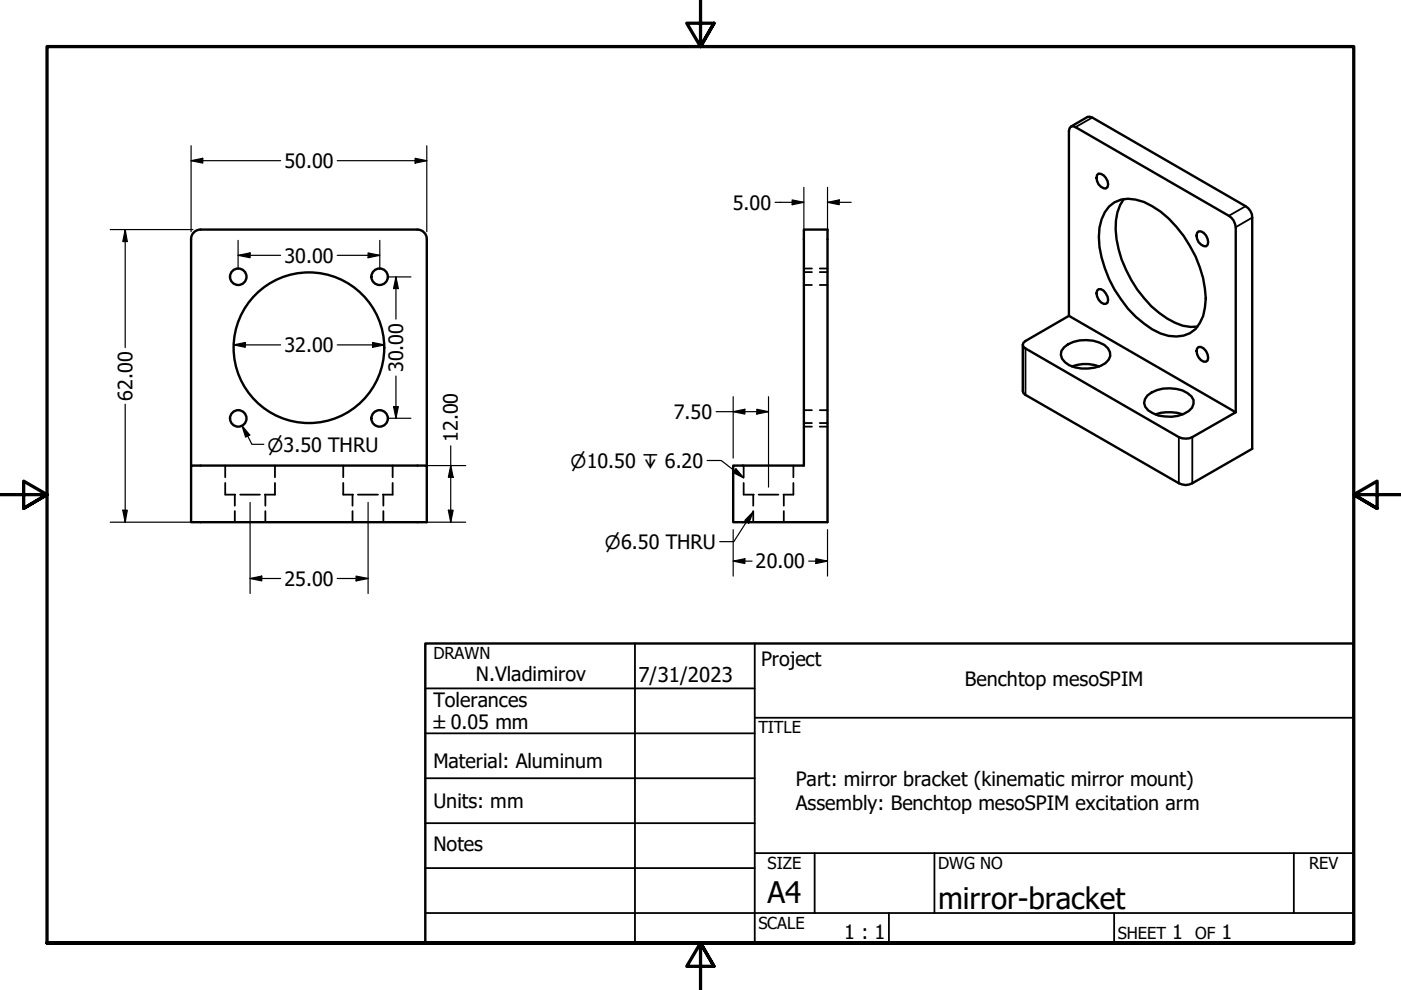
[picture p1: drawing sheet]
<svg xmlns="http://www.w3.org/2000/svg" width="297mm" height="210mm" viewBox="0 0 297 210" stroke-linecap="round" stroke-linejoin="round" font-family="sans-serif">
<!-- layer: Hidden (ANSI) -->
<g fill="none" stroke="#000" stroke-width=".38">
<path d="M170.4 57.7h1.7M170.4 56.9h1.7M173.8 57.7h1.7M173.8 56.9h1.7M170.4 60.4h1.7M173.8 60.4h1.7M47.8 98.7v2.5M58.3 98.7v2.5M72.8 98.7v2.5M83.2 98.7v2.5M157.7 98.7v2.5M168.2 98.7v2.5"/>
<path d="M170.4 89.7h1.7M170.4 90.5h1.7M170.4 87h1.7M173.8 89.7h1.7M173.8 90.5h1.7M173.8 87h1.7M47.8 102.4v2.5h2M49.8 104.9v2.3M49.8 108.4v2.3M50.9 104.9h4.2M56.3 104.9v2.3M56.3 108.4v2.3"/>
<path d="M58.3 102.4v2.5h-2.2M72.8 102.4v2.5h2.1M74.7 104.9v2.3M74.7 108.4v2.3M75.9 104.9h4.2M81.3 104.9v2.3M81.3 108.4v2.3M83.2 102.4v2.5h-2M157.7 102.4v2.5h2.1M159.7 104.9v2.3M159.7 108.4v2.3M160.8 104.9h4.2"/>
<path d="M166.2 104.9v2.3M166.2 108.4v2.3M168.2 102.4v2.5h-2.1"/>
</g>
<!-- layer: Visible (ANSI) -->
<g fill="none" stroke="#000" stroke-width=".51">
<path d="M227.1 26.8l3.5-2 .4-.1 .6 .2 32.5 18.8a2.81 2.81 0 0 1 1.4 2.4v49.1l-12.7 7.3a2.87 2.87 0 0 1-2.9 0l-32.5-18.8-.4-.4-.1-.4v-9.8M232.9 36.8a2.28 2.28 0 0 1 1.9 2.9l-.4 .3a2.2 2.2 0 0 1-1.8-2.9zM40.5 50.7v48M42.5 48.7a2 2 0 0 0-2 2M42.5 48.7h46M88.5 48.7a2 2 0 0 1 2 2M90.5 50.7v48M170.4 48.7h5.1v62h-20.1v-12h15zM235.1 43.8a5.9 5.9 0 0 1 5.7-1.5 16.3 16.3 0 0 1 8.6 5.8 24.9 24.9 0 0 1 6.3 15.2 9.3 9.3 0 0 1-2.2 6.5 6.7 6.7 0 0 1-7.4 .9 23.3 23.3 0 0 1-11.8-13.8 16.3 16.3 0 0 1-.7-10.4l.7-1.5zM238.3 42.2a10.8 10.8 0 0 0-1.6 8.5 25.4 25.4 0 0 0 10.8 16.8 9.1 9.1 0 0 0 6.4 1.8M254.1 49.1a2.19 2.19 0 0 1 1.9 2.8l-.3 .3a2.19 2.19 0 0 1-1.9-2.8zM225.6 73.6a7.6 7.6 0 0 1 8.5-.5 2.23 2.23 0 0 1 .3 3.9 8.4 8.4 0 0 1-7.7 .4 2.54 2.54 0 0 1-1.7-3z"/>
<path d="M226.6 67l-9.2 5.3-.4 .4-.1 .4 .1 .4 32.9 19.2a3.4 3.4 0 0 0 2.9 0l9.2-5.3-35.4-20.4v-39.2l.2-.6 .3-.4h.4l.5 .2 32.5 18.8a3.1 3.1 0 0 1 1.5 2.4v39.2M227.3 77.7a8.1 8.1 0 0 1 5.7 0M232.9 61.3a1.91 1.91 0 0 1 1.9 1.6l.1 .7-.1 .6-.4 .2a2.18 2.18 0 0 1-1.8-2.8zM254.1 73.6a2.19 2.19 0 0 1 1.9 2.8l-.3 .3a2.17 2.17 0 0 1-1.9-2.8zM40.5 98.7h50v12h-50zM243.3 83.9a7.6 7.6 0 0 1 8.5-.6 2.12 2.12 0 0 1 1.3 1.9 2.12 2.12 0 0 1-1.1 2 7.8 7.8 0 0 1-8.5-.2 1.99 1.99 0 0 1-.2-3.1zM245 87.9a9.1 9.1 0 0 1 5.8 0"/>
<circle cx="50.5" cy="58.7" r="1.75"/>
<circle cx="80.5" cy="58.7" r="1.75"/>
<circle cx="65.5" cy="73.7" r="16"/>
<circle cx="50.5" cy="88.7" r="1.75"/>
<circle cx="80.5" cy="88.7" r="1.75"/>
</g>
<!-- layer: Visible Narrow (ANSI) -->
<path d="M231.6 24.9l-3.6 2.1M264.1 43.7l-3.6 2.1M265.5 46.1l-3.5 2.1M217.4 73.9v9.8M249.9 92.7v9.8M252.8 92.7v9.8" fill="none" stroke="#000" stroke-width=".38"/>
<!-- layer: Border (ANSI) -->
<path d="M148.5 -.1v10l-2.9-5h5.8l-2.9 5 2.9-5M0 104.9h10l-5-2.9v5.8l5-2.9-5 2.9M297 104.9h-10l5-2.9v5.8l-5-2.9 5 2.9M10 199.9v-190h277v190h-277h277M151.4 204.9l-2.9-5 2.9 5h-5.8l2.9-5v10" fill="none" stroke="#000" stroke-width=".7"/>
<!-- layer: Title (ANSI) -->
<g fill="none" stroke="#000" stroke-width=".38">
<path d="M134.6 136.4v63.5M160 136.4v63.5M90.2 146h69.8M90.2 155.5h69.8M160 152.2h127M90.2 165h69.8M90.2 174.5h69.8M90.2 193.6h196.8M90.2 184.1h69.8M160 180.9h127M172.7 180.9v12.7M188.5 193.6v6.3"/>
<path d="M198.1 180.9v12.7M236.2 193.6v6.3M274.3 180.9v12.7"/>
</g>
<path d="M90.2 136.4h196.8v63.5h-196.8z" fill="none" stroke="#000" stroke-width=".51"/>
<!-- layer: Dimension (ANSI) -->
<g fill="none" stroke="#000" stroke-width=".25">
<path d="M40.5 34.1l2.5-.5v1zM40.5 34.1h19M40.5 30.9v18.2M71.5 34.1h19M88 33.6l2.5 .5-2.5 .5zM90.5 30.9v18.2M170.4 39.7v9.4M175.5 39.7v9.4M23.4 48.7h17.5M26.5 48.7l.5 2.5h-1zM26.5 48.7v25M50.5 54.1l2.5-.5v1z"/>
<path d="M50.5 54.1h9M50.5 51v6.1M71.5 54.1h9M78 53.6l2.5 .5-2.5 .5zM80.5 51v6.1M82.1 58.7h5M83.9 58.7l.6 2.5h-1.1zM83.9 58.7v9M164.3 42.9h6.1M168 42.4l2.4 .5-2.4 .5zM175.5 42.9l2.4-.5v1zM175.5 42.9h5"/>
<path d="M49.5 73.1l2.5-.5v1zM49.5 73.1h10M71.5 73.1h10M79 72.6l2.5 .5-2.5 .5zM83.9 79.7v9M26.5 85.7v25M82.1 88.7h5M83.4 86.2h1.1l-.6 2.5zM90.1 98.7h8.6M95.6 98.7l.5 2.5h-1zM95.6 94.5v16.2M151.8 87.3h11.1"/>
<path d="M155.4 87.3l2.5-.5v1zM155.4 84.1v13M160.5 86.8l2.4 .5-2.4 .5zM162.9 84.1v19.2M23.4 110.7h17.5M26 108.2h1l-.5 2.5zM53 106.5v19.3M78 106.5v19.3M90.1 110.7h8.6M95.1 108.2h1l-.5 2.5zM155.4 119l2.5-.5v1zM155.4 119h4"/>
<path d="M155.4 112.3v9.8M171.4 119h4.1M173 118.5l2.5 .5-2.5 .5zM175.5 112.3v9.8M53 122.7l2.5-.6v1.1zM53 122.7h6.5M71.5 122.7h6.5M75.5 122.1l2.5 .6-2.5 .5z"/>
</g>
<g fill="#000">
<path d="M40.5 34.1l2.5-.5v1z" fill-rule="evenodd"/>
<path d="M88 33.6l2.5 .5-2.5 .5z" fill-rule="evenodd"/>
<path d="M26.5 48.7l.5 2.5h-1z" fill-rule="evenodd"/>
<path d="M50.5 54.1l2.5-.5v1z" fill-rule="evenodd"/>
<path d="M78 53.6l2.5 .5-2.5 .5z" fill-rule="evenodd"/>
<path d="M168 42.4l2.4 .5-2.4 .5z" fill-rule="evenodd"/>
<path d="M175.5 42.9l2.4-.5v1z" fill-rule="evenodd"/>
<path d="M49.5 73.1l2.5-.5v1z" fill-rule="evenodd"/>
<path d="M79 72.6l2.5 .5-2.5 .5z" fill-rule="evenodd"/>
<path d="M83.9 58.7l.6 2.5h-1.1z" fill-rule="evenodd"/>
<path d="M83.4 86.2h1.1l-.6 2.5z" fill-rule="evenodd"/>
<path d="M155.4 87.3l2.5-.5v1z" fill-rule="evenodd"/>
<path d="M160.5 86.8l2.4 .5-2.4 .5z" fill-rule="evenodd"/>
<path d="M26 108.2h1l-.5 2.5z" fill-rule="evenodd"/>
<path d="M95.1 108.2h1l-.5 2.5z" fill-rule="evenodd"/>
<path d="M95.6 98.7l.5 2.5h-1z" fill-rule="evenodd"/>
<path d="M155.4 119l2.5-.5v1z" fill-rule="evenodd"/>
<path d="M173 118.5l2.5 .5-2.5 .5z" fill-rule="evenodd"/>
<path d="M53 122.7l2.5-.6v1.1z" fill-rule="evenodd"/>
<path d="M75.5 122.1l2.5 .6-2.5 .5z" fill-rule="evenodd"/>
</g>
<!-- layer: Symbol (ANSI) -->
<path d="M51.3 90.3l1.7 1.9-.9 .5zM51.3 90.3l2.1 3.9h2.5M149.9 97.6h3l4.8 3.7M156 99.3l1.7 2-2.3-1.1zM159.7 108.5l-1 2.4-.8-.6zM159.7 108.5l-4.1 6.3h-3" fill="none" stroke="#000" stroke-width=".25"/>
<g fill="#000">
<path d="M51.3 90.3l1.7 1.9-.9 .5z" fill-rule="evenodd"/>
<path d="M156 99.3l1.7 2-2.3-1.1z" fill-rule="evenodd"/>
<path d="M159.7 108.5l-1 2.4-.8-.6z" fill-rule="evenodd"/>
</g>
<g font-size="6.3">
<text x="162.8" y="191.4">A4</text>
<text x="198.9" y="192.7">mirror-bracket</text>
</g>
<text font-size="4.3" x="135.4" y="144.5">7/31/2023</text>
<g font-size="4.2">
<text x="60.3" y="35.6">50.00</text>
<text x="155.4" y="44.4">5.00</text>
<text x="60.3" y="55.7">30.00</text>
<text x="60.3" y="74.6">32.00</text>
<text x="85.5" y="78.9" transform="rotate(-90 85.5 78.9)">30.00</text>
<text x="28.1" y="84.9" transform="rotate(-90 28.1 84.9)">62.00</text>
<text x="142.9" y="88.8">7.50</text>
<text x="97.1" y="93.7" transform="rotate(-90 97.1 93.7)">12.00</text>
<text x="60.3" y="124.2">25.00</text>
<text x="160.2" y="120.5">20.00</text>
<text x="161.4" y="141.3">Project</text>
<text x="91.9" y="149.9">Tolerances</text>
<text x="100.9" y="144.4">N.Vladimirov</text>
<text x="204.5" y="145.5">Benchtop mesoSPIM</text>
<text x="91.9" y="162.8">Material: Aluminum</text>
<text x="168.7" y="166.7">Part: mirror bracket (kinematic mirror mount)</text>
<text x="91.9" y="171.2">Units: mm</text>
<text x="168.7" y="171.7">Assembly: Benchtop mesoSPIM excitation arm</text>
<text x="91.9" y="180.5">Notes</text>
<text x="179" y="199.2">1 : 1</text>
<text x="248.5" y="199.1">1</text>
<text x="259" y="199.1">1</text>
</g>
<g font-size="3.9">
<text x="56.7" y="95.7">⌀3.50 THRU</text>
<text x="121" y="99.2">⌀10.50 ↧ 6.20</text>
<text x="128.3" y="116.4">⌀6.50 THRU</text>
<text x="91.9" y="154.7">±0.05 mm</text>
</g>
<g font-size="3.5">
<text x="91.9" y="139.7">DRAWN</text>
<text x="160.8" y="155.5">TITLE</text>
<text x="162.8" y="184.2">SIZE</text>
<text x="198.9" y="184.2">DWG NO</text>
<text x="277.6" y="184.2">REV</text>
<text x="160.8" y="196.9">SCALE</text>
<text x="237" y="199.1">SHEET</text>
<text x="253.4" y="199.1">OF</text>
</g>
</svg>
